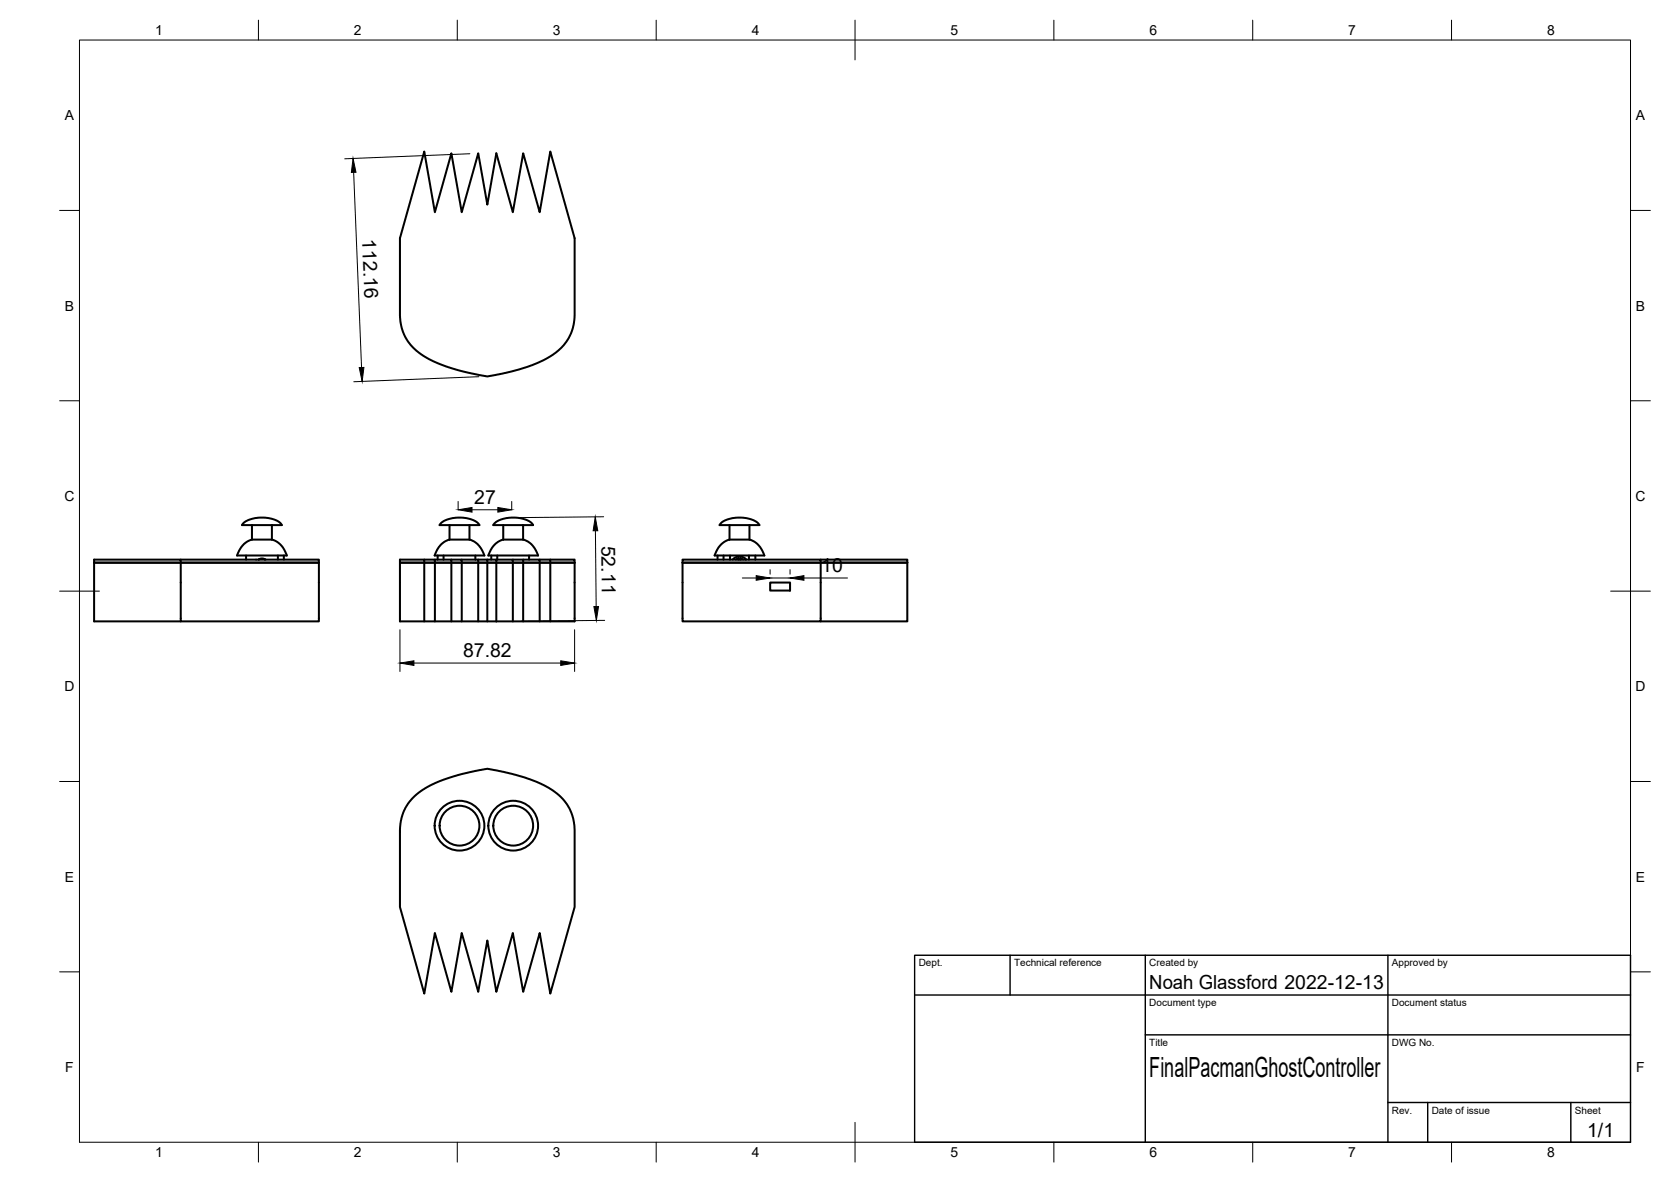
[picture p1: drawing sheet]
<svg xmlns="http://www.w3.org/2000/svg" width="420mm" height="297mm" viewBox="0 0 420 297" stroke-linecap="round" stroke-linejoin="round" font-family="sans-serif">
<!-- layer: Visible -->
<g fill="none" stroke="#000" stroke-width=".51">
<path d="M106.7 38.1l2.6 15.2 4.2-14.8 2.6 14.8 4.1-14.8 2.3 12.9 2.3-12.9 4.1 14.8 2.7-14.8 4.1 14.8 2.7-15.2 6.1 21.8v19.4l-.5 3.3-1.5 3.1-2.2 2.5-2.9 1.9a49.3 49.3 0 0 1-15.2 4.5l-4.6-1a29.8 29.8 0 0 1-12.6-5.2l-1.8-1.8-1.2-1.7-.9-2.1-.4-1.9-.1-21zM61.2 131.5l1.2-.8 1.7-.5 2.3-.1 2.1 .3a3.3 3.3 0 0 1 2.4 1.6h-10zM61.9 139.6v1M63.4 135.6a5.7 5.7 0 0 0-3.8 4h12.5l-.5-1.1a5.1 5.1 0 0 0-3.2-2.9M63.4 135.6h5M63.4 132v3.6M68.4 132v3.6M69.9 139.6v1M71.4 139.6v1M110 139.6v1M110.9 131.5l.7-.6 1.3-.5 1.8-.3h1.4l1.2 .1 1.7 .5 1 .6 .5 .7h-10zM111.5 139.6v1"/>
<path d="M113 135.6a5.6 5.6 0 0 0-3.7 4h12.5l-.9-1.8a4.8 4.8 0 0 0-2.9-2.2M113 135.6h5M113 132v3.6M118 132v3.6M119.5 139.6v1M123.5 139.6v1M124.4 131.5l.7-.6 1.3-.5 1.8-.3h1.4l1.2 .1 1.7 .5 1 .6 .5 .7h-10zM125 139.6v1M126.5 135.6a5.6 5.6 0 0 0-3.7 4h12.5l-.9-1.8a4.8 4.8 0 0 0-2.9-2.2M126.5 135.6h5M126.5 132v3.6M131.5 132v3.6"/>
<path d="M133 139.6v1M180.4 139.6v1M181.3 131.5l.7-.6 1.3-.5 1.8-.3h1.4l1.2 .1 1.7 .5 1 .6 .5 .7h-10zM181.9 139.6v1M183.4 135.6a5.6 5.6 0 0 0-3.7 4h12.5l-.9-1.8a4.8 4.8 0 0 0-2.9-2.2M183.4 135.6h5M183.4 132v3.6M183.6 139.6v1M188.3 139.6v1M188.4 132v3.6M189.9 139.6v1M45.4 140.6h34.8v.8h-56.5v-.8h21.7v15.6h34.8v-14.8h-56.5v14.8h21.7"/>
<path d="M65.1 140.6h.1M66.6 140.6h.1M66.8 140.6l-1.1-.2-.7 .2M106.7 156.2v-15.6h-6.1v.8h24.2v14.8M106.7 140.6h2.6v15.6M109.3 140.6h4.2v15.6M113.5 140.6h2.6v15.6M116.1 140.6h4.1v15.6M120.2 140.6h2.3v.8M122.5 141.4h22M122.5 141.4h-21.9v14.8h24.2M122.5 140.6h2.3v.8h19.7"/>
<path d="M122.5 141.4v14.8M124.8 140.6h4.1v15.6M128.9 140.6h2.7v15.6M131.6 140.6h4.1v15.6M135.7 140.6h2.7v15.6M138.4 140.6h6.1v.8M144.5 141.4v14.8h-19.7M171.6 141.4h56.5M171.6 140.6h34.8v15.6h-34.8zM184.2 140.6l.7-.5 .8-.3v.6l-.7 .2M185.6 140.6h.7M187.7 140.6l-.7-.5-.8-.3v.6l.7 .2"/>
<path d="M193.7 146.4h4.9v2h-4.9zM206.4 140.6h21.7v.8M228.1 141.4v14.8h-21.7M103.7 200.6l2.7-2.2 3.7-1.9 5-1.7 6.2-1.4a10.7 10.7 0 0 1 5 .5l.9 .2a30.8 30.8 0 0 1 12.6 5.1l1.7 1.6 1.2 1.5 1 2.1 .6 2.2 .2 1.9v19.4l-6.1 21.8-2.7-15.2-4.1 14.7-2.7-14.7-4.1 14.7-2.3-12.8-2.3 12.8-4.1-14.7-2.6 14.7-4.2-14.7-2.6 15.2-6.1-21.8 .1-20.9 .9-3.3 1-1.7z"/>
<circle cx="115.5" cy="207.5" r="5"/>
<circle cx="115.5" cy="207.5" r="6.3"/>
<circle cx="129" cy="207.5" r="5"/>
<circle cx="129" cy="207.5" r="6.3"/>
</g>
<!-- layer: BORDER -->
<g fill="none" stroke="#000" stroke-width=".25">
<path d="M20 10.1h390v276.9h-390zM65 5.1v5M115 5.1v5M165 5.1v5M215 5.1v10M265 5.1v5M315 5.1v5M365 5.1v5M15 52.9h5M410 52.9h5M15 100.7h5M410 100.7h5"/>
<path d="M15 148.6h10M405 148.6h10M15 196.4h5M410 196.4h5M15 244.2h5M410 244.2h5M65 287v5M115 287v5M165 287v5M215 282.1v9.9M265 287v5M315 287v5"/>
<path d="M365 287v5"/>
</g>
<!-- layer: TITLEBLOCK -->
<path d="M230 240.1h180v46.9h-180zM230 250h180M254 240.1v9.9M288 240.1v46.9M349 240.1v46.9M288 260.1h122M349 277.1h61M359 277.1v9.9M395 277.1v9.9" fill="none" stroke="#000" stroke-width=".36"/>
<!-- layer: FD_Dimensions -->
<g fill="none" stroke="#000" stroke-width=".25">
<path d="M118.2 38.6l-31.5 1.3M88.9 43.3l2 49.1M120.4 94.7l-31.4 1.2M115.2 126v2M118.7 128.1h6.5M128.7 126v2M149.7 133.4l.2 19M151.8 129.9l-21 .2M100.6 158.2v10.5M144.5 158.2v10.5M152 155.9l-21 .2M186.6 145.3h3.5"/>
<path d="M193.6 143.2v1.1M193.6 145.3h5M198.6 143.2v1.1M202.1 145.3h11M104.1 166.6h36.9"/>
</g>
<path d="M88.8 39.8l.7 3.5h-1.2zM90.3 92.4l1.2-.1-.4 3.5zM115.2 128.1l3.5-.6v1.2zM125.2 127.5l3.5 .6-3.5 .6zM149.7 129.9l.6 3.5h-1.2zM149.3 152.4h1.2l-.6 3.5zM190.1 144.7l3.5 .6-3.5 .5zM198.6 145.3l3.5-.6v1.1zM100.6 166.6l3.5-.5v1.1zM141 166.1l3.5 .5-3.5 .6z" fill="#000" stroke="#000" stroke-width=".25"/>
<text font-size="7" x="289" y="270.6">FinalPacmanGhostController</text>
<g font-size="4.9">
<text x="91.1" y="60.2" transform="rotate(88 91.1 60.2)">112.16</text>
<text x="119.3" y="126.7">27</text>
<text x="151.2" y="137.1" transform="rotate(89 151.2 137.1)">52.11</text>
<text x="206.5" y="143.8">10</text>
<text x="116.4" y="165.2">87.82</text>
<text x="289" y="248.5">Noah Glassford 2022-12-13</text>
<text x="399.1" y="285.7">1/1</text>
</g>
<g font-size="3.5">
<text x="39" y="8.8">1</text>
<text x="89" y="8.8">2</text>
<text x="139" y="8.8">3</text>
<text x="189" y="8.8">4</text>
<text x="239" y="8.8">5</text>
<text x="289" y="8.8">6</text>
<text x="339" y="8.8">7</text>
<text x="389" y="8.8">8</text>
<text x="16.3" y="30.2">A</text>
<text x="411.3" y="30.2">A</text>
<text x="16.3" y="78">B</text>
<text x="411.3" y="78">B</text>
<text x="16.2" y="125.9">C</text>
<text x="411.2" y="125.9">C</text>
<text x="16.2" y="173.7">D</text>
<text x="411.2" y="173.7">D</text>
<text x="16.3" y="221.6">E</text>
<text x="411.3" y="221.6">E</text>
<text x="16.4" y="269.4">F</text>
<text x="411.4" y="269.4">F</text>
<text x="39" y="290.8">1</text>
<text x="89" y="290.8">2</text>
<text x="139" y="290.8">3</text>
<text x="189" y="290.8">4</text>
<text x="239" y="290.8">5</text>
<text x="289" y="290.8">6</text>
<text x="339" y="290.8">7</text>
<text x="389" y="290.8">8</text>
</g>
<g font-size="2.5">
<text x="231" y="242.9">Dept.</text>
<text x="255" y="242.9">Technical reference</text>
<text x="289" y="242.9">Created by</text>
<text x="350" y="242.9">Approved by</text>
<text x="289" y="252.8">Document type</text>
<text x="350" y="252.8">Document status</text>
<text x="289" y="262.9">Title</text>
<text x="350" y="262.9">DWG No.</text>
<text x="350" y="279.9">Rev.</text>
<text x="360" y="279.9">Date of issue</text>
<text x="396" y="279.9">Sheet</text>
</g>
</svg>
